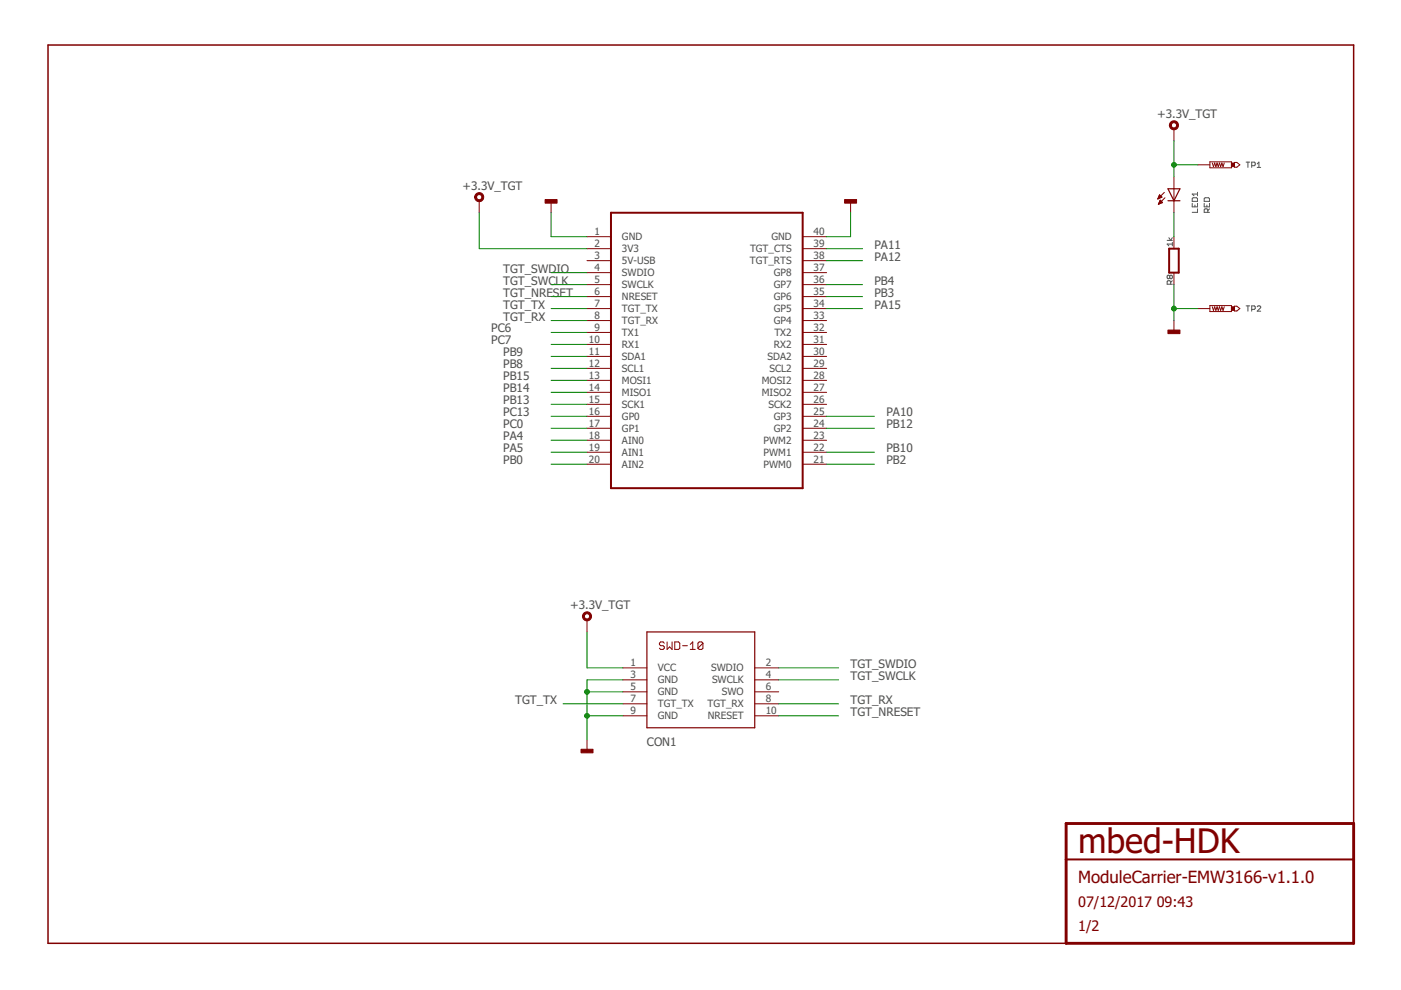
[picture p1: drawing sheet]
<svg xmlns="http://www.w3.org/2000/svg" width="297mm" height="210mm" viewBox="0 0 297 210" stroke-linecap="round" stroke-linejoin="round" font-family="sans-serif">
<g fill="none" stroke="#505050" stroke-width=".21">
<path d="M264.2 34.4h.8M264.6 34.4v1.1M265.4 35.1h.5l.2-.2v-.3l-.2-.2h-.5v1.1M266.6 34.8l.3-.4v1.1M266.6 35.5h.7M247.5 51h1.1M247.8 50.4l.4 .6 .4-.6M248 58.5l.2-.1 .4 .1v.4l-.2 .2-.4-.2M248 58.5l-.2-.1-.3 .1v.4l.1 .2 .4-.2M248 58.5v.4M248.6 51.8h-1.1l.3 .3M248.6 51.4v.7"/>
<path d="M248.6 59.5l-.4 .4M252.8 43.1v.8h1.1v-.8M253 41.9h.7l.2 .2v.6h-1.1v-.6zM253.3 43.5v.4M253.9 44.3v.7h-1.1M253.9 40.8v.7M253.9 41.1h-1.1l.4 .4M255.3 43.1v.8h1.1v-.8M255.5 41.9h.7l.2 .2v.6h-1.1v-.6zM255.9 43.5v.4M256.1 45v-.5l-.2-.2h-.4l-.2 .2v.5h1.1M256.4 44.3l-.3 .4"/>
<path d="M248.2 60.3v-.6l-.2-.2h-.4l-.1 .2v.6h1.1M264.2 64.9h.8M264.6 64.9v1.1M265.4 65.6h.5l.2-.2v-.4l-.2-.1h-.5v1.1M266.6 65l.1-.1h.4l.2 .1v.2l-.7 .8h.7"/>
</g>
<path d="M287 174.6v-165.1h-276.8v190.5h215.8" fill="none" stroke="#800000" stroke-width=".32"/>
<path d="M226 174.6h61v25.4h-61z" fill="none" stroke="#800000" stroke-width=".61"/>
<path d="M129.5 45.1h40.7v58.4h-40.7zM247.9 52.7h2v5.1h-2zM226 182.2h61" fill="none" stroke="#800000" stroke-width=".42"/>
<g fill="none" stroke="#800000" stroke-width=".21">
<path d="M248.9 27.3v2.6M248.9 37.5v7.6M254 34.9h2.5M256.5 34.3h4.6v1.3h-4.6zM257 34.6l.3 .7 .2-.7 .3 .7 .2-.7 .3 .7 .3-.7 .2 .7 .3-.7 .2 .7 .3-.7M261.7 34.4h.5l.7 .5-.7 .6h-.5zM101.6 42.6v2.5M116.8 42.6v2.5M124.5 50.2h5M124.5 52.7h5M124.5 55.3h5M124.5 57.8h5"/>
<path d="M170.2 50.2h5.1M170.2 52.7h5.1M170.2 55.3h5.1M170.2 57.8h5.1M180.3 42.6v2.5M245.5 42.1h.1M245.6 42h.3M245.6 41.9h.6M245.6 43.2h.3M245.7 41.8h.6M245.7 41.6h.5M245.7 43.1h.4"/>
<path d="M245.7 41.5h.4M245.7 43h.7M245.8 41.4h.2M245.8 42.8h.6M245.9 41.3l.5 .5-.9 .4zM245.9 42.7h.4M245.9 42.6h.2M246 42.5h.1M246 42.4l-.4 .9M246 42.4l.5 .5-.9 .4M246.9 40.8l-1.4 1.4M247 41.9l-1.4 1.4"/>
<path d="M248.9 50.2v2.5M248.9 57.8v2.5M124.5 60.3h5M124.5 62.9h5M124.5 65.4h5M124.5 68h5M124.5 70.5h5M124.5 73h5M124.5 75.6h5M124.5 78.1h5M170.2 60.3h5.1M170.2 62.9h5.1"/>
<path d="M170.2 65.4h5.1M170.2 68h5.1M170.2 70.5h5.1M170.2 73h5.1M170.2 75.6h5.1M170.2 78.1h5.1M248.9 68v2.5M254 65.4h2.5M256.5 64.8h4.6v1.3h-4.6zM257 65l.3 .8 .2-.8 .3 .8 .2-.8 .3 .8 .3-.8 .2 .8 .3-.8 .2 .8 .3-.8M261.7 64.9h.5l.7 .5-.7 .5h-.5zM124.5 80.6h5"/>
<path d="M124.5 83.2h5M124.5 85.7h5M124.5 88.3h5M124.5 90.8h5M124.5 93.3h5M124.5 95.9h5M124.5 98.4h5M170.2 80.6h5.1M170.2 83.2h5.1M170.2 85.7h5.1M170.2 88.3h5.1M170.2 90.8h5.1"/>
<path d="M170.2 93.3h5.1M170.2 95.9h5.1M170.2 98.4h5.1M124.5 131.4v2.6M140.8 136.4l-.2-.3h-.5l-.3 .3v.2l.3 .3h.5l.2 .3v.2l-.2 .3h-.5l-.3-.3M141.4 136.1v1.6l.6-.5 .5 .5v-1.6M143.1 136.1h.8l.2 .3v1l-.2 .3h-.8zM144.7 136.9h1.1M146.3 137.7h1.1M146.3 136.6l.6-.5v1.6M149 136.4l-.2-.3h-.5l-.3 .3v1M149 136.4v1l-.2 .3h-.5l-.3-.3"/>
<path d="M149 136.4l-1 1M124.5 156.8v2.6M132.1 141.6h5.1M132.1 144.1h5.1M132.1 146.7h5.1M132.1 149.2h5.1M132.1 151.8h5.1M160 141.6h5.1M160 144.1h5.1M160 146.7h5.1M160 149.2h5.1M160 151.8h5.1"/>
</g>
<g fill="#800000" stroke="#800000" stroke-width=".21">
<path d="M100.8 41.2a.96 .96 0 0 1 1.6 0 .96 .96 0 0 1-.5 1.5 .96 .96 0 0 1-1.3-.9h.4a.56 .56 0 0 1 .8-.5 .56 .56 0 0 1 .2 .9 .56 .56 0 0 1-.9-.2l-.1-.2h-.4z" fill-rule="evenodd"/>
<path d="M123.7 130.1a.97 .97 0 0 1 1.6 .1 .97 .97 0 0 1-.6 1.4 .97 .97 0 0 1-1.2-.9h.4a.56 .56 0 0 1 .8-.5 .56 .56 0 0 1 .1 .9 .56 .56 0 0 1-.9-.2v-.2h-.4z" fill-rule="evenodd"/>
<path d="M248.1 26a.97 .97 0 0 1 1.6 0 .97 .97 0 0 1-.5 1.5 .97 .97 0 0 1-1.3-.9h.4a.56 .56 0 0 1 .9-.5 .56 .56 0 0 1 .1 .9 .56 .56 0 0 1-.9-.2l-.1-.2h-.4z" fill-rule="evenodd"/>
</g>
<g fill="#800000" stroke="#800000" stroke-width=".21">
<path d="M115.6 42.3h2.5v.8h-2.5z"/>
<path d="M179.1 42.3h2.5v.8h-2.5z"/>
<path d="M123.2 158.9h2.5v.7h-2.5z"/>
<path d="M247.6 70h2.6v.7h-2.6z"/>
<path d="M261.1 34.6h.6v.7h-.6z"/>
<path d="M261.1 65h.6v.8h-.6z"/>
</g>
<path d="M247.6 40h2.6l-1.3 2.6zM247.6 42.6h2.6M137.2 134h22.8v20.3h-22.8z" fill="none" stroke="#800000" stroke-width=".25"/>
<g fill="none" stroke="#008000" stroke-width=".21">
<path d="M248.9 29.9v7.6M248.9 34.9h5.1M101.6 45.1v7.6h22.9M116.8 45.1v5.1h7.7M116.8 57.8h7.7M175.3 52.7h7.6M175.3 55.3h7.6M180.3 45.1v5.1h-5M248.9 45.1v5.1M116.8 65.4h7.7M116.8 68h7.7M116.8 75.6h7.7"/>
<path d="M116.8 78.1h7.7M116.8 60.3h7.7M116.8 62.9h7.7M116.8 70.5h7.7M116.8 73h7.7M175.3 65.4h7.6M175.3 60.3h7.6M175.3 62.9h7.6M248.9 60.3v7.7M248.9 65.4h5.1M116.8 80.6h7.7M116.8 83.2h7.7"/>
<path d="M116.8 85.7h7.7M116.8 88.3h7.7M116.8 90.8h7.7M116.8 93.3h7.7M116.8 95.9h7.7M116.8 98.4h7.7M175.3 88.3h10.1M175.3 90.8h10.1M175.3 95.9h10.1M175.3 98.4h10.1M124.5 134v7.6h7.6M119.4 149.2h12.7"/>
<path d="M124.5 151.8h7.6M124.5 146.7h7.6M132.1 144.1h-7.6v12.7M165.1 141.6h12.7M165.1 144.1h12.7M165.1 151.8h12.7M165.1 149.2h12.7"/>
</g>
<g fill="#008000" stroke="#008000" stroke-width=".21">
<circle cx="248.9" cy="34.9" r=".51"/>
<circle cx="124.5" cy="146.7" r=".51"/>
<circle cx="124.5" cy="151.8" r=".51"/>
<circle cx="248.9" cy="65.4" r=".51"/>
</g>
<text font-size="7.2" fill="#800000" x="228.6" y="181">mbed-HDK</text>
<text font-size="3.6" fill="#800000" x="228.6" y="187.3">ModuleCarrier-EMW3166-v1.1.0</text>
<g font-size="3.1" fill="#800000">
<text x="228.6" y="192.4">07/12/2017</text>
<text x="228.6" y="197.5">1/2</text>
<text x="245.2" y="192.4">09:43</text>
</g>
<g font-size="2.5" fill="#505050">
<text x="245.3" y="25">+3.3V_TGT</text>
<text x="98" y="40.3">+3.3V_TGT</text>
<text x="185.4" y="52.7">PA11</text>
<text x="106.7" y="57.8">TGT_SWDIO</text>
<text x="185.4" y="55.3">PA12</text>
<text x="106.7" y="65.4">TGT_TX</text>
<text x="106.7" y="60.3">TGT_SWCLK</text>
<text x="106.7" y="62.9">TGT_NRESET</text>
<text x="185.4" y="60.3">PB4</text>
<text x="185.4" y="62.9">PB3</text>
<text x="185.4" y="65.4">PA15</text>
<text x="104.1" y="70.5">PC6</text>
<text x="106.7" y="68">TGT_RX</text>
<text x="104.1" y="73">PC7</text>
<text x="106.7" y="75.6">PB9</text>
<text x="106.7" y="78.1">PB8</text>
<text x="106.7" y="80.7">PB15</text>
<text x="106.7" y="83.2">PB14</text>
<text x="106.7" y="85.7">PB13</text>
<text x="106.7" y="88.3">PC13</text>
<text x="187.9" y="88.3">PA10</text>
<text x="106.7" y="90.8">PC0</text>
<text x="106.7" y="93.3">PA4</text>
<text x="106.7" y="95.9">PA5</text>
<text x="187.9" y="90.8">PB12</text>
<text x="187.9" y="95.9">PB10</text>
<text x="106.7" y="98.4">PB0</text>
<text x="187.9" y="98.4">PB2</text>
<text x="120.9" y="129.2">+3.3V_TGT</text>
<text x="180.3" y="141.6">TGT_SWDIO</text>
<text x="109.2" y="149.2">TGT_TX</text>
<text x="180.3" y="149.2">TGT_RX</text>
<text x="180.3" y="144.1">TGT_SWCLK</text>
<text x="180.3" y="151.8">TGT_NRESET</text>
<text x="137.2" y="158.1">CON1</text>
</g>
<g font-size="2.1" fill="#505050">
<text x="126" y="49.8">1</text>
<text x="126" y="52.4">2</text>
<text x="131.9" y="50.9">GND</text>
<text x="131.9" y="53.5">3V3</text>
<text x="159" y="53.5">TGT_CTS</text>
<text x="163.5" y="50.9">GND</text>
<text x="172.5" y="52.4">39</text>
<text x="172.5" y="49.8">40</text>
<text x="126" y="54.9">3</text>
<text x="126" y="57.4">4</text>
<text x="126" y="60">5</text>
<text x="131.9" y="56">5V-USB</text>
<text x="131.9" y="58.6">SWDIO</text>
<text x="159" y="56">TGT_RTS</text>
<text x="164.1" y="58.6">GP8</text>
<text x="172.5" y="60">36</text>
<text x="172.5" y="57.4">37</text>
<text x="172.5" y="54.9">38</text>
<text x="126" y="62.5">6</text>
<text x="126" y="65.1">7</text>
<text x="131.9" y="61.1">SWCLK</text>
<text x="131.9" y="63.6">NRESET</text>
<text x="164.1" y="63.6">GP6</text>
<text x="164.1" y="61.1">GP7</text>
<text x="172.5" y="65.1">34</text>
<text x="172.5" y="62.5">35</text>
<text x="126" y="67.6">8</text>
<text x="126" y="70.1">9</text>
<text x="131.9" y="66.2">TGT_TX</text>
<text x="131.9" y="68.7">TGT_RX</text>
<text x="131.9" y="71.3">TX1</text>
<text x="164.1" y="68.7">GP4</text>
<text x="164.1" y="66.2">GP5</text>
<text x="164.2" y="71.3">TX2</text>
<text x="172.5" y="70.1">32</text>
<text x="172.5" y="67.6">33</text>
<text x="124.9" y="72.7">10</text>
<text x="124.9" y="75.2">11</text>
<text x="124.9" y="77.8">12</text>
<text x="131.9" y="73.8">RX1</text>
<text x="131.9" y="76.3">SDA1</text>
<text x="162.7" y="76.3">SDA2</text>
<text x="164.1" y="73.8">RX2</text>
<text x="172.5" y="77.8">29</text>
<text x="172.5" y="75.2">30</text>
<text x="172.5" y="72.7">31</text>
<text x="124.9" y="80.3">13</text>
<text x="124.9" y="82.8">14</text>
<text x="131.9" y="78.9">SCL1</text>
<text x="131.9" y="81.4">MOSI1</text>
<text x="131.9" y="84">MISO1</text>
<text x="161.5" y="84">MISO2</text>
<text x="161.5" y="81.4">MOSI2</text>
<text x="163.1" y="78.9">SCL2</text>
<text x="172.5" y="82.8">27</text>
<text x="172.5" y="80.3">28</text>
<text x="124.9" y="85.4">15</text>
<text x="124.9" y="87.9">16</text>
<text x="131.9" y="86.5">SCK1</text>
<text x="131.9" y="89">GP0</text>
<text x="162.9" y="86.5">SCK2</text>
<text x="164.1" y="89">GP3</text>
<text x="172.5" y="87.9">25</text>
<text x="172.5" y="85.4">26</text>
<text x="124.9" y="90.5">17</text>
<text x="124.9" y="93">18</text>
<text x="124.9" y="95.5">19</text>
<text x="131.9" y="91.6">GP1</text>
<text x="131.9" y="94.1">AIN0</text>
<text x="161.9" y="94.1">PWM2</text>
<text x="164.1" y="91.6">GP2</text>
<text x="172.5" y="95.5">22</text>
<text x="172.5" y="93">23</text>
<text x="172.5" y="90.5">24</text>
<text x="124.9" y="98.1">20</text>
<text x="131.9" y="96.7">AIN1</text>
<text x="131.9" y="99.2">AIN2</text>
<text x="161.9" y="99.2">PWM0</text>
<text x="161.9" y="96.7">PWM1</text>
<text x="172.5" y="98.1">21</text>
<text x="133.7" y="141.2">1</text>
<text x="133.7" y="143.8">3</text>
<text x="139.5" y="142.4">VCC</text>
<text x="150.8" y="142.4">SWDIO</text>
<text x="162.4" y="141.2">2</text>
<text x="162.4" y="143.8">4</text>
<text x="133.7" y="146.3">5</text>
<text x="133.7" y="148.9">7</text>
<text x="139.5" y="144.9">GND</text>
<text x="139.5" y="147.4">GND</text>
<text x="139.5" y="150">TGT_TX</text>
<text x="150" y="150">TGT_RX</text>
<text x="151" y="144.9">SWCLK</text>
<text x="153.1" y="147.4">SWO</text>
<text x="162.4" y="146.3">6</text>
<text x="162.4" y="148.9">8</text>
<text x="133.7" y="151.4">9</text>
<text x="139.5" y="152.5">GND</text>
<text x="150.1" y="152.5">NRESET</text>
<text x="162.4" y="151.4">10</text>
</g>
</svg>
